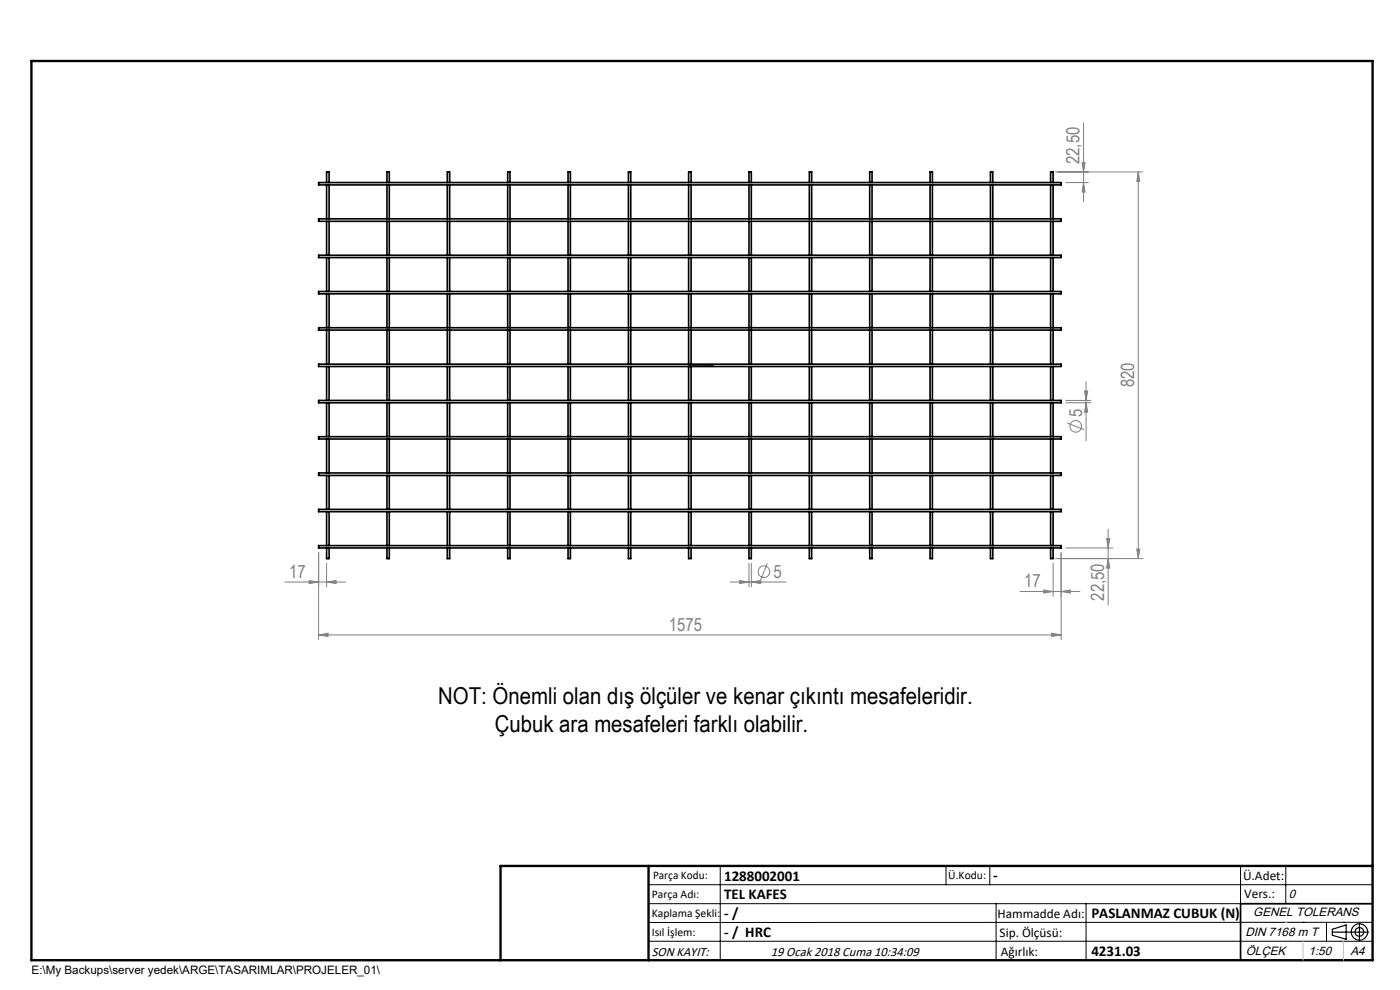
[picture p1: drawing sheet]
<svg xmlns="http://www.w3.org/2000/svg" width="297mm" height="210mm" viewBox="0 0 297 210" stroke-linecap="round" stroke-linejoin="round" font-family="sans-serif">
<g fill="none" stroke="#808080" stroke-width=".21">
<path d="M223.9 36.5h18.6M226.1 38.7h4.8M229.6 34.5h.6l-.3 2zM229.9 38.7l.3 2h-.6zM229.9 26v16.7M241.5 36.5l.3 2h-.6zM241.5 36.5v82M145.8 77.5h1.1M146 77.1l.7 .7M146.3 77v1M146.7 77.1l-.7 .7M226.1 85.4h5.3"/>
<path d="M226.1 84.9h5.3M226.4 89.7l3.6 1.4M230.1 82.9h.7l-.4 2zM230.4 80.9v12.6M230.4 85.4l.4 2h-.7zM67.6 117.2v18.5M69.3 119.5v5M158.9 119.5v5M159.4 119.5v5M162.8 119.5l-1.4 3.5M223.4 119.5v7M223.9 118.5h18.6"/>
<path d="M225.1 117.2v18.5M226.1 116.2h10M234.8 114.2h.6l-.3 2zM235.1 112.2v16.1M235.1 118.5l.3 2h-.6zM241.2 116.5h.6l-.3 2zM60.4 123.5h12.9M65.6 123.1l2 .4-2 .3zM67.6 134.7l2-.4v.7zM67.6 134.7h157.5M69.3 123.5l2-.4v.7zM154.9 123.5h11.9"/>
<path d="M156.9 123.1l2 .4-2 .3zM159.4 123.5l2-.4v.7zM216.4 125.5h12.7M221.4 125.2l2 .3-2 .3zM223.1 134.3l2 .4-2 .3zM225.1 125.5l2-.3v.6z"/>
<circle cx="228.2" cy="90.4" r="1.24"/>
<circle cx="162.1" cy="121.3" r="1.24"/>
</g>
<g fill="none" stroke="#000" stroke-width=".25">
<path d="M282.6 197.7h7.8M282.6 197.1l3-.9v3l-3-.8zM288.4 195.8v3.8M106.2 203.7h185"/>
<circle cx="288.4" cy="197.7" r="1.74"/>
<circle cx="288.4" cy="197.7" r=".93"/>
</g>
<path d="M146.2 77.5h.3zM146.3 77.5h.1M146.3 77.5h5M151.3 77.5h-.5h.5" fill="none" stroke="#00f" stroke-width=".21"/>
<g fill="none" stroke="#000" stroke-width=".21">
<path d="M137.6 187.7h153.6M137.6 191.7h153.6M137.6 199.7h153.6M152.8 183.7v20M200.7 183.7v4M210 183.7v4M211.3 191.7v12M230.4 191.7v12M263.2 183.7v20M272.8 183.7v8M276.4 195.6h.1M281.4 195.6v4.1"/>
<path d="M285 195.6h.1M291.2 195.6l-153.6 .1"/>
</g>
<path d="M291.2 191.7h-28v12" fill="none" stroke="#000" stroke-width=".35"/>
<path d="M6.7 12.9h284.5v190.8h-284.5zM137.6 183.7v20M291.2 183.7h-185v20" fill="none" stroke="#000" stroke-width=".5"/>
<path d="M276.4 199.7v4M285 199.7v4" fill="none" stroke="#c0c0c0" stroke-width=".21"/>
<path d="M272.8 195.6h.1" fill="none" stroke="#c0c0c0" stroke-width=".25"/>
<path d="M150.8 77.5h.5zM146.2 77.5h.3z" fill="#00f"/>
<g fill="#808080">
<path d="M223.1 134.3l2 .4-2 .3zM67.6 134.7l2-.4v.7zM159.4 123.5l2-.4v.7zM156.9 123.1l2 .4-2 .3z"/>
<path d="M221.4 125.2l2 .3-2 .3zM225.1 125.5l2-.3v.6zM65.6 123.1l2 .4-2 .3zM69.3 123.5l2-.4v.7z"/>
<path d="M235.1 118.5l.3 2h-.6zM234.8 114.2h.6l-.3 2zM230.4 85.4l.4 2h-.7zM230.1 82.9h.7l-.4 2z"/>
<path d="M241.5 36.5l.3 2h-.6zM241.2 116.5h.6l-.3 2zM229.6 34.5h.6l-.3 2zM229.9 38.7l.3 2h-.6z"/>
</g>
<g fill="none" stroke="#000" stroke-width=".35">
<path d="M67.6 38.7h157.5v.5h-157.5zM69.3 38.7v-2.2h.5v2.2M69.3 39.2v7.2M69.8 39.2v7.2M82.1 38.7v-2.2h.5v2.2M82.1 39.2v7.2M82.6 39.2v7.2M94.9 38.7v-2.2h.5v2.2M94.9 39.2v7.2M95.4 39.2v7.2M107.7 38.7v-2.2h.5v2.2M107.7 39.2v7.2"/>
<path d="M108.2 39.2v7.2M120.5 38.7v-2.2h.5v2.2M120.5 39.2v7.2M121 39.2v7.2M133.3 38.7v-2.2h.5v2.2M133.3 39.2v7.2M133.8 39.2v7.2M146.1 38.7v-2.2h.5v2.2M146.1 39.2v7.2M146.6 39.2v7.2M158.9 38.7v-2.2h.5v2.2M158.9 39.2v7.2"/>
<path d="M159.4 39.2v7.2M171.7 38.7v-2.2h.5v2.2M171.7 39.2v7.2M172.2 39.2v7.2M184.5 38.7v-2.2h.5v2.2M184.5 39.2v7.2M185 39.2v7.2M197.3 38.7v-2.2h.5v2.2M197.3 39.2v7.2M197.8 39.2v7.2M210.1 38.7v-2.2h.5v2.2M210.1 39.2v7.2"/>
<path d="M210.6 39.2v7.2M222.9 38.7v-2.2h.5v2.2M222.9 39.2v7.2M223.4 39.2v7.2M67.6 54.1h157.5v.5h-157.5zM67.6 46.4h157.5v.5h-157.5zM69.3 46.9v7.2M69.3 54.6v7.2M69.8 46.9v7.2M69.8 54.6v7.2M82.1 46.9v7.2M82.1 54.6v7.2"/>
<path d="M82.6 46.9v7.2M82.6 54.6v7.2M94.9 46.9v7.2M94.9 54.6v7.2M95.4 46.9v7.2M95.4 54.6v7.2M107.7 46.9v7.2M107.7 54.6v7.2M108.2 46.9v7.2M108.2 54.6v7.2M120.5 46.9v7.2M120.5 54.6v7.2"/>
<path d="M121 46.9v7.2M121 54.6v7.2M133.3 46.9v7.2M133.3 54.6v7.2M133.8 46.9v7.2M133.8 54.6v7.2M146.1 46.9v7.2M146.1 54.6v7.2M146.6 46.9v7.2M146.6 54.6v7.2M158.9 46.9v7.2M158.9 54.6v7.2"/>
<path d="M159.4 46.9v7.2M159.4 54.6v7.2M171.7 46.9v7.2M171.7 54.6v7.2M172.2 46.9v7.2M172.2 54.6v7.2M184.5 46.9v7.2M184.5 54.6v7.2M185 46.9v7.2M185 54.6v7.2M197.3 46.9v7.2M197.3 54.6v7.2"/>
<path d="M197.8 46.9v7.2M197.8 54.6v7.2M210.1 46.9v7.2M210.1 54.6v7.2M210.6 46.9v7.2M210.6 54.6v7.2M222.9 46.9v7.2M222.9 54.6v7.2M223.4 46.9v7.2M223.4 54.6v7.2M67.6 77.2h157.5v.5h-157.5zM67.6 69.5h157.5v.5h-157.5z"/>
<path d="M67.6 61.8h157.5v.5h-157.5zM69.3 62.3v7.2M69.3 70v7.2M69.3 77.7v7.2M69.8 62.3v7.2M69.8 70v7.2M69.8 77.7v7.2M82.1 62.3v7.2M82.1 70v7.2M82.1 77.7v7.2M82.6 62.3v7.2M82.6 70v7.2"/>
<path d="M82.6 77.7v7.2M94.9 62.3v7.2M94.9 70v7.2M94.9 77.7v7.2M95.4 62.3v7.2M95.4 70v7.2M95.4 77.7v7.2M107.7 62.3v7.2M107.7 70v7.2M107.7 77.7v7.2M108.2 62.3v7.2M108.2 70v7.2"/>
<path d="M108.2 77.7v7.2M120.5 62.3v7.2M120.5 70v7.2M120.5 77.7v7.2M121 62.3v7.2M121 70v7.2M121 77.7v7.2M133.3 62.3v7.2M133.3 70v7.2M133.3 77.7v7.2M133.8 62.3v7.2M133.8 70v7.2"/>
<path d="M133.8 77.7v7.2M146.1 62.3v7.2M146.1 70v7.2M146.1 77.7v7.2M146.6 62.3v7.2M146.6 70v7.2M146.6 77.7v7.2M158.9 62.3v7.2M158.9 70v7.2M158.9 77.7v7.2M159.4 62.3v7.2M159.4 70v7.2"/>
<path d="M159.4 77.7v7.2M171.7 62.3v7.2M171.7 70v7.2M171.7 77.7v7.2M172.2 62.3v7.2M172.2 70v7.2M172.2 77.7v7.2M184.5 62.3v7.2M184.5 70v7.2M184.5 77.7v7.2M185 62.3v7.2M185 70v7.2"/>
<path d="M185 77.7v7.2M197.3 62.3v7.2M197.3 70v7.2M197.3 77.7v7.2M197.8 62.3v7.2M197.8 70v7.2M197.8 77.7v7.2M210.1 62.3v7.2M210.1 70v7.2M210.1 77.7v7.2M210.6 62.3v7.2M210.6 70v7.2"/>
<path d="M210.6 77.7v7.2M222.9 62.3v7.2M222.9 70v7.2M222.9 77.7v7.2M223.4 62.3v7.2M223.4 70v7.2M223.4 77.7v7.2M67.6 92.6h157.5v.5h-157.5zM67.6 84.9h157.5v.5h-157.5zM69.3 85.4v7.2M69.3 93.1v7.2M69.8 85.4v7.2"/>
<path d="M69.8 93.1v7.2M82.1 85.4v7.2M82.1 93.1v7.2M82.6 85.4v7.2M82.6 93.1v7.2M94.9 85.4v7.2M94.9 93.1v7.2M95.4 85.4v7.2M95.4 93.1v7.2M107.7 85.4v7.2M107.7 93.1v7.2M108.2 85.4v7.2"/>
<path d="M108.2 93.1v7.2M120.5 85.4v7.2M120.5 93.1v7.2M121 85.4v7.2M121 93.1v7.2M133.3 85.4v7.2M133.3 93.1v7.2M133.8 85.4v7.2M133.8 93.1v7.2M146.1 85.4v7.2M146.1 93.1v7.2M146.6 85.4v7.2"/>
<path d="M146.6 93.1v7.2M158.9 85.4v7.2M158.9 93.1v7.2M159.4 85.4v7.2M159.4 93.1v7.2M171.7 85.4v7.2M171.7 93.1v7.2M172.2 85.4v7.2M172.2 93.1v7.2M184.5 85.4v7.2M184.5 93.1v7.2M185 85.4v7.2"/>
<path d="M185 93.1v7.2M197.3 85.4v7.2M197.3 93.1v7.2M197.8 85.4v7.2M197.8 93.1v7.2M210.1 85.4v7.2M210.1 93.1v7.2M210.6 85.4v7.2M210.6 93.1v7.2M222.9 85.4v7.2M222.9 93.1v7.2M223.4 85.4v7.2"/>
<path d="M223.4 93.1v7.2M67.6 115.7h157.5v.5h-157.5zM67.6 108h157.5v.5h-157.5zM67.6 100.3h157.5v.6h-157.5zM69.3 116.2v2.3h.5v-2.3M69.3 100.9v7.1M69.3 108.5v7.2M69.8 100.9v7.1M69.8 108.5v7.2M82.1 116.2v2.3h.5v-2.3M82.1 100.9v7.1M82.1 108.5v7.2"/>
<path d="M82.6 100.9v7.1M82.6 108.5v7.2M94.9 116.2v2.3h.5v-2.3M94.9 100.9v7.1M94.9 108.5v7.2M95.4 100.9v7.1M95.4 108.5v7.2M107.7 116.2v2.3h.5v-2.3M107.7 100.9v7.1M107.7 108.5v7.2M108.2 100.9v7.1M108.2 108.5v7.2"/>
<path d="M120.5 116.2v2.3h.5v-2.3M120.5 100.9v7.1M120.5 108.5v7.2M121 100.9v7.1M121 108.5v7.2M133.3 116.2v2.3h.5v-2.3M133.3 100.9v7.1M133.3 108.5v7.2M133.8 100.9v7.1M133.8 108.5v7.2M146.1 116.2v2.3h.5v-2.3M146.1 100.9v7.1"/>
<path d="M146.1 108.5v7.2M146.6 100.9v7.1M146.6 108.5v7.2M158.9 116.2v2.3h.5v-2.3M158.9 100.9v7.1M158.9 108.5v7.2M159.4 100.9v7.1M159.4 108.5v7.2M171.7 116.2v2.3h.5v-2.3M171.7 100.9v7.1M171.7 108.5v7.2M172.2 100.9v7.1"/>
<path d="M172.2 108.5v7.2M184.5 116.2v2.3h.5v-2.3M184.5 100.9v7.1M184.5 108.5v7.2M185 100.9v7.1M185 108.5v7.2M197.3 116.2v2.3h.5v-2.3M197.3 100.9v7.1M197.3 108.5v7.2M197.8 100.9v7.1M197.8 108.5v7.2M210.1 116.2v2.3h.5v-2.3"/>
<path d="M210.1 100.9v7.1M210.1 108.5v7.2M210.6 100.9v7.1M210.6 108.5v7.2M222.9 116.2v2.3h.5v-2.3M222.9 100.9v7.1M222.9 108.5v7.2M223.4 100.9v7.1M223.4 108.5v7.2"/>
</g>
<g font-size="4.9">
<text x="92.9" y="149.4">NOT: Önemli olan dış ölçüler ve kenar çıkıntı mesafeleridir.</text>
<text x="105" y="155.3">Çubuk ara mesafeleri farklı olabilir.</text>
</g>
<g font-size="3.9" fill="#808080">
<text x="229" y="34.8" transform="rotate(-90 229 34.8)">22,50</text>
<text x="240.6" y="82.1" transform="rotate(-90 240.6 82.1)">820</text>
<text x="229.6" y="88.4" transform="rotate(-90 229.6 88.4)">5</text>
<text x="61.3" y="122.6">17</text>
<text x="164.1" y="122.6">5</text>
<text x="217.3" y="124.6">17</text>
<text x="234.2" y="127.4" transform="rotate(-90 234.2 127.4)">22,50</text>
<text x="141.9" y="133.8">1575</text>
</g>
<g font-size="3.2">
<text x="153.6" y="186.8">1288002001</text>
<text x="153.6" y="190.8">TEL KAFES</text>
<text x="210.7" y="186.6">-</text>
<text x="153.6" y="194.8">- /</text>
<text x="231.5" y="194.8">PASLANMAZ CUBUK (N)</text>
<text x="153.6" y="198.8">- / HRC</text>
<text x="231.5" y="202.8">4231.03</text>
</g>
<g font-size="2.8">
<text x="263.7" y="186.7">Ü.Adet:</text>
<text x="263.9" y="190.5">Vers.:</text>
<text x="211.6" y="194.8">Hammadde Adı:</text>
<text x="138.3" y="202.8">SON KAYIT:</text>
<text x="163.5" y="202.8">19 Ocak 2018 Cuma 10:34:09</text>
<text x="212.1" y="198.7">Sip. Ölçüsü:</text>
<text x="212.3" y="202.7">Ağırlık:</text>
</g>
<g font-size="2.6">
<text x="273.4" y="190.4">0</text>
<text x="265.9" y="194.4">GENEL TOLERANS</text>
<text x="264.2" y="198.5">DIN 7168 m T</text>
<text x="264.3" y="202.6">ÖLÇEK</text>
<text x="277.6" y="202.6">1:50</text>
<text x="286.5" y="202.6">A4</text>
</g>
<g font-size="2.5">
<text x="138.3" y="190.5">Parça Adı:</text>
<text x="138.5" y="186.5">Parça Kodu:</text>
<text x="201.2" y="186.5">Ü.Kodu:</text>
<text x="138.3" y="194.5">Kaplama Şekli:</text>
<text x="138.3" y="198.6">Isıl İşlem:</text>
<text x="6.7" y="206.7">E:\My Backups\server yedek\ARGE\TASARIMLAR\PROJELER_01\</text>
</g>
</svg>
